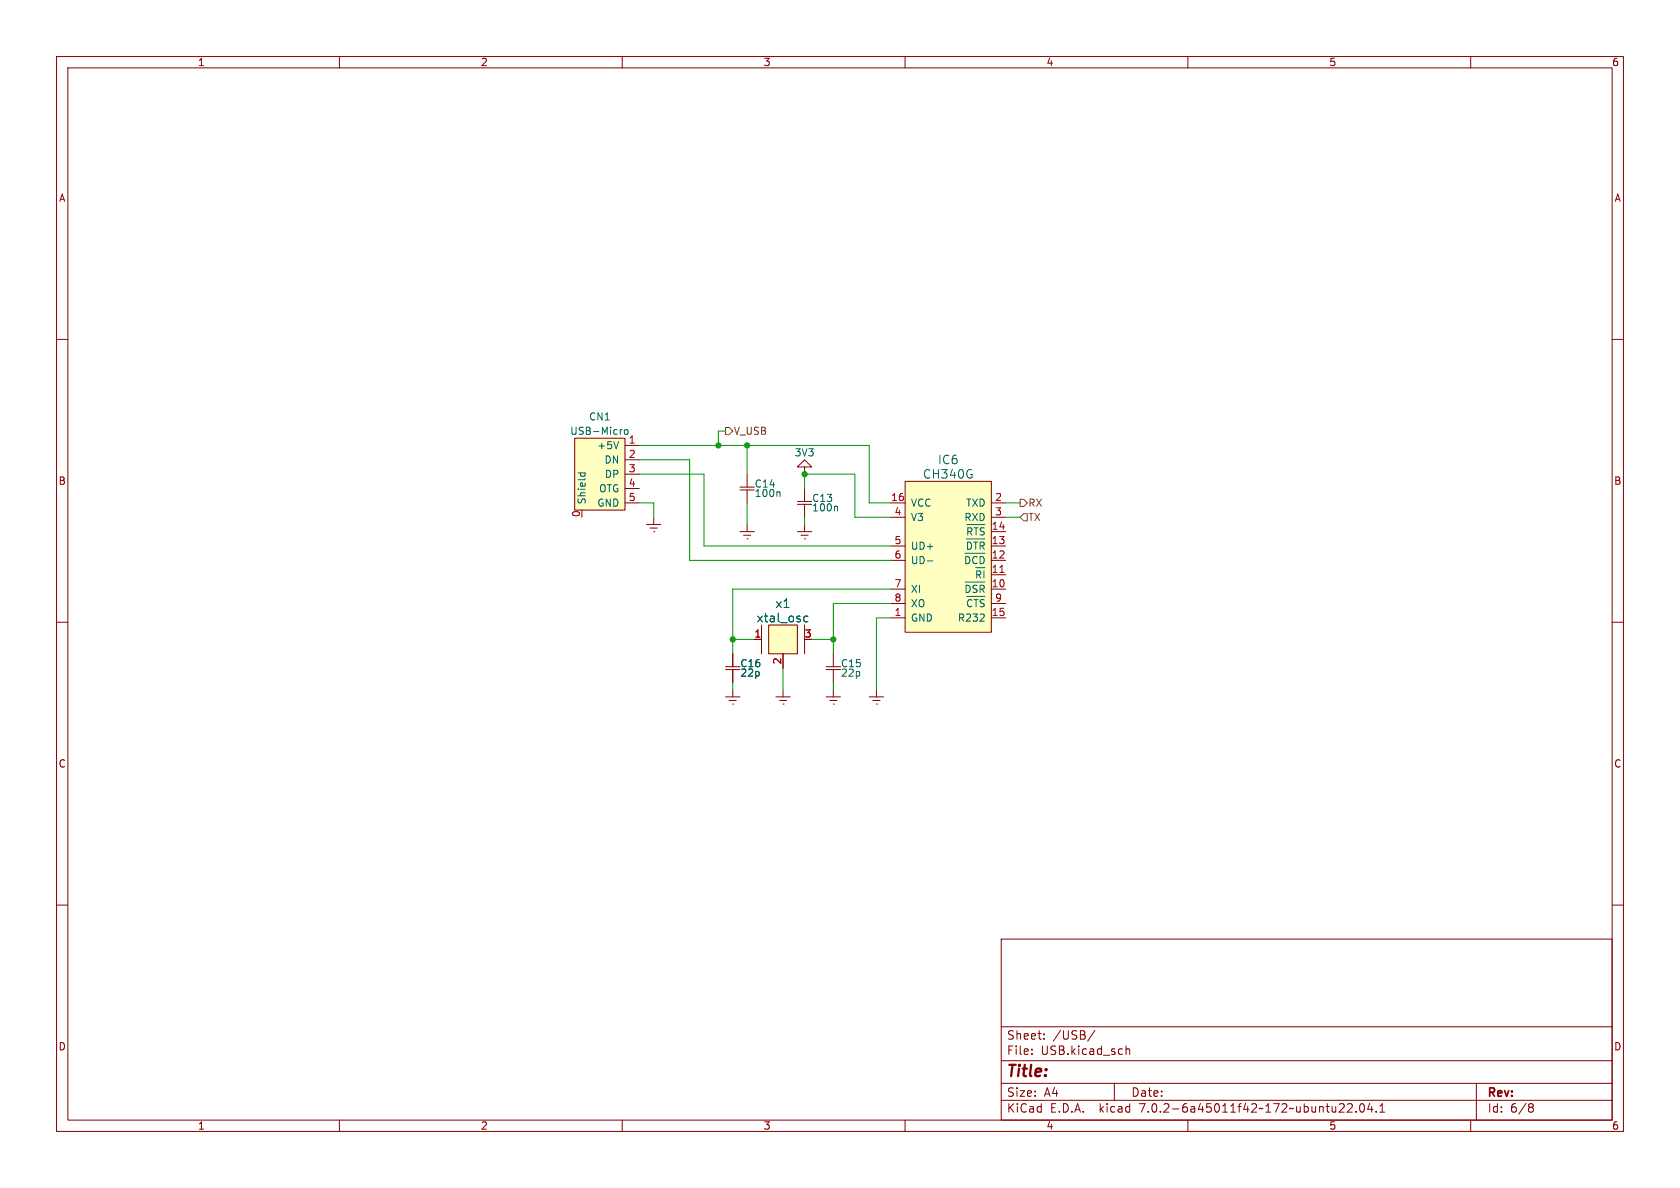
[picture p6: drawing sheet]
<svg xmlns="http://www.w3.org/2000/svg" width="297mm" height="210mm" viewBox="0 0 297 210" stroke-linecap="round" stroke-linejoin="round" font-family="sans-serif">
<g fill="none" stroke="#840000" stroke-width=".18">
<path d="M10 10h277v190h-277zM12 12h273v186h-273zM60 10v2M110 10v2M160 10v2M210 10v2M260 10v2M10 60h2M285 60h2M101.6 77.5h8.9v12.7h-8.9zM110.5 78.7h2.5M110.5 88.9h2.5"/>
<path d="M110.5 81.3h2.5M110.5 83.8h2.5M110.5 86.4h2.5M114.3 92.7h2.5M114.9 93.3h1.3M115.6 94h.1M115.6 91.4v1.3M130.8 94h2.5M130.8 86.6h2.5M130.8 86.1h2.5M131.4 94.6h1.3M132.1 95.3h.1"/>
<path d="M132.1 83.8v2.3M132.1 86.6v2.3M132.1 92.7v1.3M141 94h2.5M141 89.2h2.5M141 88.6h2.5M141.6 94.6h1.3M142.2 95.3h.1M142.2 82.6h1.3l-1.3-1.3-1.2 1.3h1.2v1.2M142.2 86.4v2.3M142.2 89.1v2.3M142.2 92.7v1.3"/>
<path d="M157.5 99.1h2.5M157.5 96.5h2.5M157.5 88.9h2.5M157.5 91.4h2.5M160 85.1h15.3v26.7h-15.3zM175.3 94h2.5M175.3 99.1h2.5M175.3 96.5h2.5M175.3 88.9h2.5M175.3 91.4h2.5M10 110h2M128.3 118.4h2.5"/>
<path d="M128.3 117.9h2.5M129.5 115.6v2.3M129.5 118.3v2.4M133.3 113h1.3M134.6 110.5v5.1M135.9 110.5h5.1v5.1h-5.1zM138.4 115.6v2.5M142.2 110.5v5.1M146 118.4h2.6M146 117.9h2.6M147.3 115.6v2.3M147.3 118.3v2.4"/>
<path d="M157.5 109.2h2.5M157.5 104.1h2.5M157.5 106.7h2.5M175.3 109.2h2.5M175.3 104.1h2.5M175.3 101.6h2.5M175.3 106.7h2.5M285 110h2M128.3 123.2h2.5M128.9 123.8h1.3M129.5 124.5h.1M129.5 121.9v1.3"/>
<path d="M137.2 123.2h2.5M137.8 123.8h1.3M138.4 124.5h.1M138.4 121.9v1.3M146 123.2h2.6M146.7 123.8h1.3M147.3 124.5h.1M147.3 121.9v1.3M153.7 123.2h2.5M154.3 123.8h1.3M154.9 124.5h.1M154.9 121.9v1.3"/>
<path d="M10 160h2M285 160h2M177 166h108v32h-108zM60 198v2M110 198v2M160 198v2M177 194.5h108M177 191.5h108M177 187.5h108M177 181.5h108M182.4 186.3v.1M182.4 185.5v.1"/>
<path d="M184.6 183.6v.1M184.6 182.8v.1M193.6 182.1l-1.3 2M197 191.5v3M199.1 184.9v1.5M199.1 185.5l.2-.1 .3 .1 .1 .9M210 198v2M237.5 195.2l.1 .2v.3l-.9 .9h.9M238.2 195.2l.6-.1 .2 .1 .1 .3-1 1.1h1M239.7 196.5v.1M240.5 195.2l.2-.1a.81 .81 0 0 1 .6 .6 .81 .81 0 0 1-.3 .8l-.1 .1a.81 .81 0 0 1-.4-1.4zM242.1 195l-.3 1.1h.9"/>
<path d="M242.5 195.6v1M243.3 196.5v.1M243.9 196.6h.9M243.9 195.5l.5-.4v1.5M260 198v2M261 191.5v6.5M270.5 195.1l.4 .1 .2 .2-.3 .3M270.5 195.7h.3M270.8 195.7l.2 .2 .1 .4-.2 .2-.4 .1"/>
</g>
<g fill="#ffffc2" stroke="#ffffc2" stroke-width=".18">
<path d="M135.9 110.5h5.1v5.1h-5.1z"/>
<path d="M160 85.1h15.3v26.7h-15.3z"/>
<path d="M101.6 77.5h8.9v12.7h-8.9z"/>
</g>
<g fill="none" stroke="#006464" stroke-width=".18">
<path d="M109.4 78.1l-.5 1.2M110 75.9l-.2 .1M111 76.7v-.6l-.2-.2-.3 .1-.1 .5 .1 .2 .3 .1M102.2 83.6h1.3M102.7 83.6l-.1 .4M103.4 83.6l.1 .4M137.7 86.9l.2 .2v.7M147.9 89.5l.2 .2v.6M163.9 99.2h1M170.6 97.8h3.5M170.7 98.4v1.2M170.9 95.3h3.2"/>
<path d="M170.9 92.7h3.2M171 95.8v1.3M171.8 93.5l-.2-.2h-.5v1.3M172.2 93.3h.7M172.5 95.8v1.3M172.6 93.3v1.3M173.3 95.8v1.3M173.3 98.4v1.2M174 93.4l-.5-.1-.2 .2M142.2 109.8l.2 .1h.4M142.8 109l-.4-.1-.2 .2M170.6 102.9h3.5"/>
<path d="M170.9 105.4h3.2M171.5 103.8l-.2-.3h-.5v1.2M172.6 106v1.3M172.7 100.9v1.3M173.2 109.8h.8M173.3 103.5v1.2M173.9 100.9v1.3M174 108.9l-.1 .2"/>
</g>
<path d="M176.8 101.2h.7" fill="none" stroke="#a90000" stroke-width=".18"/>
<path d="M128.3 75.6h.6l.6 .6-.6 .6h-.6zM180.3 88.3h.7l.6 .6-.6 .6h-.7zM181 90.8h.6v1.3h-.6l-.7-.7z" fill="none" stroke="#725600" stroke-width=".18"/>
<g fill="none" stroke="#009600" stroke-width=".18">
<path d="M113 78.7h40.7v10.2h3.8M128.3 76.2h-1.3v2.5M132.1 78.7v5.1M113 81.3h8.9v17.8h35.6M113 83.8h11.5v12.7h33M113 88.9h2.6v2.5M132.1 88.9v3.8M142.2 86.4v-2.6h8.9v7.6h6.4M142.2 91.4v1.3M177.8 88.9h2.5M177.8 91.4h2.5M129.5 113h3.8"/>
<path d="M138.4 118.1v3.8M143.5 113h3.8M157.5 106.7h-10.2v8.9M157.5 104.1h-28v11.5M157.5 109.2h-2.6v12.7M129.5 120.7v1.2M147.3 120.7v1.2"/>
</g>
<g fill="#009600" stroke="#009600" stroke-width=".18">
<circle cx="142.2" cy="83.8" r=".46"/>
<circle cx="129.5" cy="113" r=".46"/>
<circle cx="147.3" cy="113" r=".46"/>
<circle cx="132.1" cy="78.7" r=".46"/>
<circle cx="127" cy="78.7" r=".46"/>
</g>
<text font-size="2.8" fill="#840000" x="178" y="190.8">Title:</text>
<g font-size="2.1" fill="#006464">
<text x="165.8" y="82.2">IC6</text>
<text x="163.1" y="84.8">CH340G</text>
<text x="137" y="107.6">x1</text>
<text x="133.7" y="110.2">xtal_osc</text>
</g>
<g font-size="2.1" fill="#840000">
<text x="178" y="183.9">Sheet:</text>
<text x="186.2" y="183.9">/USB/</text>
<text x="178" y="186.6">File:</text>
<text x="184" y="186.6">USB.kicad_sch</text>
<text x="178" y="196.8">KiCad</text>
<text x="178" y="194">Size:</text>
<text x="184.6" y="194">A4</text>
<text x="185.7" y="196.8">E.D.A.</text>
<text x="194.4" y="196.8">kicad</text>
<text x="200" y="194">Date:</text>
<text x="201.5" y="196.8">7.0.2-6a45011f42~172~ubuntu22.04.1</text>
<text x="263" y="194.2">Rev:</text>
<text x="263" y="196.8">Id:</text>
<text x="267" y="196.8">6/8</text>
</g>
<g font-size="1.8" fill="#840000">
<text x="35" y="11.8">1</text>
<text x="85" y="11.8">2</text>
<text x="135" y="11.8">3</text>
<text x="185" y="11.8">4</text>
<text x="235" y="11.8">5</text>
<text x="285" y="11.8">6</text>
<text x="10.4" y="35.8">A</text>
<text x="285.4" y="35.8">A</text>
<text x="10.3" y="85.8">B</text>
<text x="285.3" y="85.8">B</text>
<text x="10.3" y="135.8">C</text>
<text x="285.3" y="135.8">C</text>
<text x="10.3" y="185.8">D</text>
<text x="285.3" y="185.8">D</text>
<text x="35" y="199.8">1</text>
<text x="85" y="199.8">2</text>
<text x="135" y="199.8">3</text>
<text x="185" y="199.8">4</text>
<text x="235" y="199.8">5</text>
<text x="285" y="199.8">6</text>
</g>
<g font-size="1.8" fill="#006464">
<text x="100.8" y="77">USB-Micro</text>
<text x="104.1" y="74.5">CN1</text>
<text x="105.5" y="79.6">+5V</text>
<text x="106.7" y="82.1">DN</text>
<text x="111.1" y="78.5">1</text>
<text x="140.4" y="80.8">3V3</text>
<text x="103.7" y="89.2" transform="rotate(-90 103.7 89.2)">Shield</text>
<text x="105.5" y="89.7">GND</text>
<text x="105.8" y="87.2">OTG</text>
<text x="106.8" y="84.6">DP</text>
<text x="133.4" y="86.4">C14</text>
<text x="133.4" y="88">100n</text>
<text x="143.5" y="88.9">C13</text>
<text x="161" y="89.7">VCC</text>
<text x="170.7" y="89.7">TXD</text>
<text x="143.5" y="90.6">100n</text>
<text x="161" y="92.3">V3</text>
<text x="170.4" y="92.3">RXD</text>
<text x="170.7" y="95.4">~{RTS}</text>
<text x="161" y="97.3">UD+</text>
<text x="161" y="99.9">UD-</text>
<text x="170.3" y="100.5">~{DCD}</text>
<text x="170.6" y="98">~{DTR}</text>
<text x="161" y="105">XI</text>
<text x="161" y="107.5">XO</text>
<text x="170.4" y="105.6">~{DSR}</text>
<text x="172.2" y="103">~{RI}</text>
<text x="161" y="110">GND</text>
<text x="169.2" y="110">R232</text>
<text x="170.7" y="108.1">~{CTS}</text>
<text x="130.8" y="118.1">C16</text>
<text x="130.8" y="119.8">22p</text>
<text x="148.6" y="118.1">C15</text>
<text x="148.6" y="119.8">22p</text>
</g>
<g font-size="1.8" fill="#725600">
<text x="129.7" y="77">V_USB</text>
<text x="181.8" y="89.7">RX</text>
<text x="181.8" y="92.3">TX</text>
</g>
<g font-size="1.8" fill="#a90000">
<text x="111.1" y="81">2</text>
<text x="111.1" y="83.6">3</text>
<text x="111.1" y="86.1">4</text>
<text x="111.1" y="88.6">5</text>
<text x="157.5" y="88.6">16</text>
<text x="175.9" y="88.6">2</text>
<text x="102.6" y="91.5" transform="rotate(-90 102.6 91.5)">0</text>
<text x="158.1" y="91.2">4</text>
<text x="175.3" y="93.7">14</text>
<text x="175.9" y="91.2">3</text>
<text x="158.1" y="96.3">5</text>
<text x="158.1" y="98.8">6</text>
<text x="175.3" y="101.3">11</text>
<text x="175.3" y="98.8">12</text>
<text x="175.3" y="96.3">13</text>
<text x="158.1" y="103.9">7</text>
<text x="158.1" y="106.4">8</text>
<text x="175.3" y="103.9">10</text>
<text x="175.9" y="106.4">9</text>
<text x="133.3" y="112.8">1</text>
<text x="142.2" y="112.8">3</text>
<text x="158.1" y="109">1</text>
<text x="175.3" y="109">15</text>
<text x="138.2" y="117.5" transform="rotate(-90 138.2 117.5)">2</text>
</g>
</svg>
